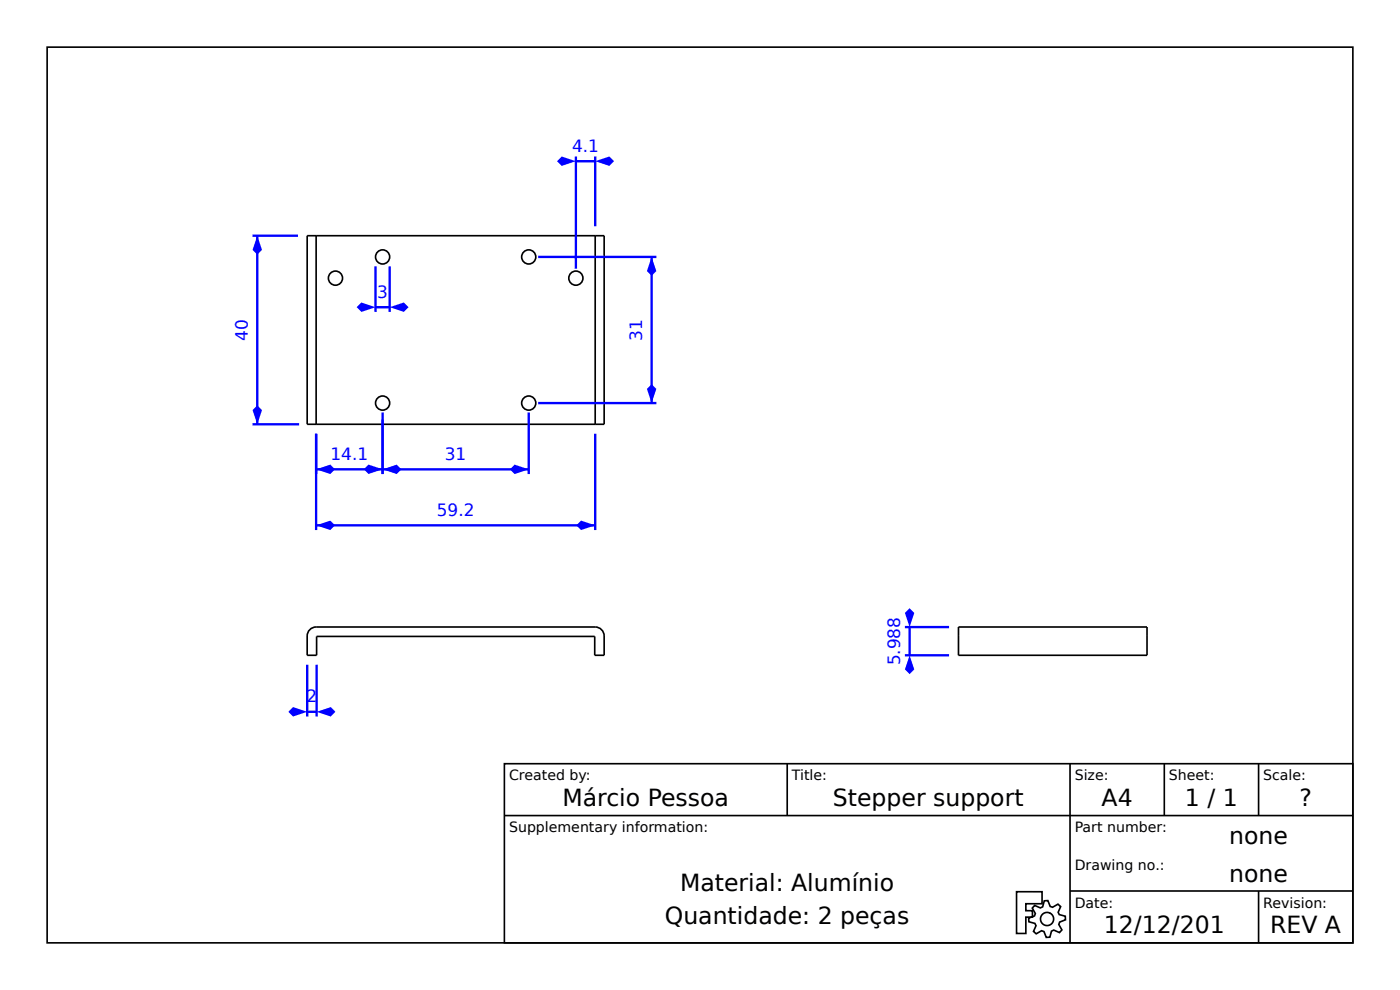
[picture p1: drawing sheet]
<svg xmlns="http://www.w3.org/2000/svg" width="297mm" height="210mm" viewBox="0 0 297 210" stroke-linecap="round" stroke-linejoin="round" font-family="sans-serif">
<g fill="none" stroke="#000" stroke-width=".35">
<path d="M10 10h277v190h-277zM67.1 50h-1.9v40h1.9M67.1 50v40M67.1 50h59.2M126.3 50h1.9v40h-1.9M126.3 50v40M67.1 90h59.2M65.7 133.6l.9-.5 .5-.1h59.2a1.9 1.9 0 0 1 1.9 1.9v4.1h-2v-4h-59v4h-2v-4.1v-.5zM203.3 133h40v6h-40zM107 162h180v38h-180zM107 173h180M167 162v11"/>
<path d="M227 162v38M247 162v11M267 162v11M215.7 189.2h5.4v2.5h-3.5v1.5h1.4v1.3h-1.4v3.5h-1.9zM219.5 192.1l1.2 .5 .5-.2 .3-1.3 .8-.1 .5 1.3 .5 .1 1.1-.6 .6 .5-.5 1.2 .2 .5 1.3 .3v.8l-1.2 .5-.2 .5 .7 1.2-.5 .5-1.3-.5-.4 .2-.4 1.3h-.7l-.5-1.2-.5-.2-1.2 .7-.6-.5 .6-1.2-.3-.5-1.2-.4-.1-.7 1.3-.5 .1-.5-.6-1.2zM227 189h60M267 189v11"/>
<circle cx="71.2" cy="59" r="1.5"/>
<circle cx="81.2" cy="54.5" r="1.5"/>
<circle cx="112.2" cy="54.5" r="1.5"/>
<circle cx="122.2" cy="59" r="1.5"/>
<circle cx="81.2" cy="85.5" r="1.5"/>
<circle cx="112.2" cy="85.5" r="1.5"/>
<circle cx="222.1" cy="194.9" r="1.4"/>
</g>
<path d="M53.6 50h9.6M54.6 50v40M53.6 90h9.9" fill="none" stroke="#00f" stroke-width=".5"/>
<g fill="#00f">
<path d="M53.6 87l1-1 1 1-1 3z"/>
<path d="M54.6 50l1 3-1 1-1-1z"/>
</g>
<path d="M65.2 141v11M65.2 151h2M67.2 141v11" fill="none" stroke="#00f" stroke-width=".5"/>
<g fill="#00f">
<path d="M67.2 151l3-1 1 1-1 1z"/>
<path d="M61.2 151l1-1 3 1-3 1z"/>
</g>
<path d="M67.1 92v8.5M67.1 99.5h14.1M81.2 89v11.5" fill="none" stroke="#00f" stroke-width=".5"/>
<g fill="#00f">
<path d="M67.1 99.5l3-1 1 1-1 1z"/>
<path d="M78.2 98.5l3 1-3 1-1-1z"/>
</g>
<path d="M81.2 87.5v13.1M81.2 99.6h31M112.2 87.5v13.1" fill="none" stroke="#00f" stroke-width=".5"/>
<g fill="#00f">
<path d="M108.2 99.6l1-1 3 1-3 1z"/>
<path d="M81.2 99.6l3-1 1 1-1 1z"/>
</g>
<path d="M114.2 54.5h25M138.2 54.5v31M114.2 85.5h25" fill="none" stroke="#00f" stroke-width=".5"/>
<g fill="#00f">
<path d="M138.2 54.5l1 3-1 1-1-1z"/>
<path d="M137.2 82.5l1-1 1 1-1 3z"/>
</g>
<path d="M67.1 92v20.4M126.3 92v20.4M67.1 111.4h59.2" fill="none" stroke="#00f" stroke-width=".5"/>
<g fill="#00f">
<path d="M122.3 111.4l1-1 3 1-3 1z"/>
<path d="M67.1 111.4l3-1 1 1-1 1z"/>
</g>
<path d="M122.2 33.2v23.8M122.2 34.2h4.1M126.3 33.2v14.8" fill="none" stroke="#00f" stroke-width=".5"/>
<g fill="#00f">
<path d="M126.3 34.2l3-1 1 1-1 1z"/>
<path d="M118.2 34.2l1-1 3 1-3 1z"/>
</g>
<path d="M79.7 56.5v9.7M82.7 56.5v9.7M79.7 65.2h3" fill="none" stroke="#00f" stroke-width=".5"/>
<g fill="#00f">
<path d="M82.7 65.2l3-1 1 1-1 1z"/>
<path d="M75.7 65.2l1-1 3 1-3 1z"/>
</g>
<path d="M192 139h9.3M192 133h9.3M193 133v6" fill="none" stroke="#00f" stroke-width=".5"/>
<g fill="#00f">
<path d="M193 139l1 3-1 1-1-1z"/>
<path d="M193 129l1 1-1 3-1-3z"/>
</g>
<g font-size="5">
<text x="119.3" y="171">Márcio Pessoa</text>
<text x="176.7" y="171">Stepper support</text>
<text x="233.7" y="171">A4</text>
<text x="251.4" y="171">1 / 1</text>
<text x="275.7" y="171">?</text>
<text x="260.8" y="179">none</text>
<text x="144.3" y="189">Material: Alumínio</text>
<text x="260.8" y="187">none</text>
<text x="141" y="196">Quantidade: 2 peças</text>
<text x="234.2" y="198">12/12/201</text>
<text x="269.4" y="198">REV A</text>
</g>
<g font-size="3.6" fill="#00f">
<text x="121.4" y="32.2">4.1</text>
<text x="80" y="63.2">3</text>
<text x="52.6" y="72.3" transform="rotate(-90 52.6 72.3)">40</text>
<text x="136.2" y="72.3" transform="rotate(-90 136.2 72.3)">31</text>
<text x="70.1" y="97.5">14.1</text>
<text x="94.4" y="97.6">31</text>
<text x="92.7" y="109.4">59.2</text>
<text x="191" y="141.2" transform="rotate(-90 191 141.2)">5.988</text>
<text x="65" y="149">2</text>
</g>
<g font-size="3">
<text x="108" y="165.5">Created by:</text>
<text x="168" y="165.5">Title:</text>
<text x="228" y="165.5">Size:</text>
<text x="248" y="165.5">Sheet:</text>
<text x="268" y="165.5">Scale:</text>
<text x="108" y="176.5">Supplementary information:</text>
<text x="228" y="176.5">Part number:</text>
<text x="228" y="184.5">Drawing no.:</text>
<text x="228" y="192.5">Date:</text>
<text x="268" y="192.5">Revision:</text>
</g>
</svg>
